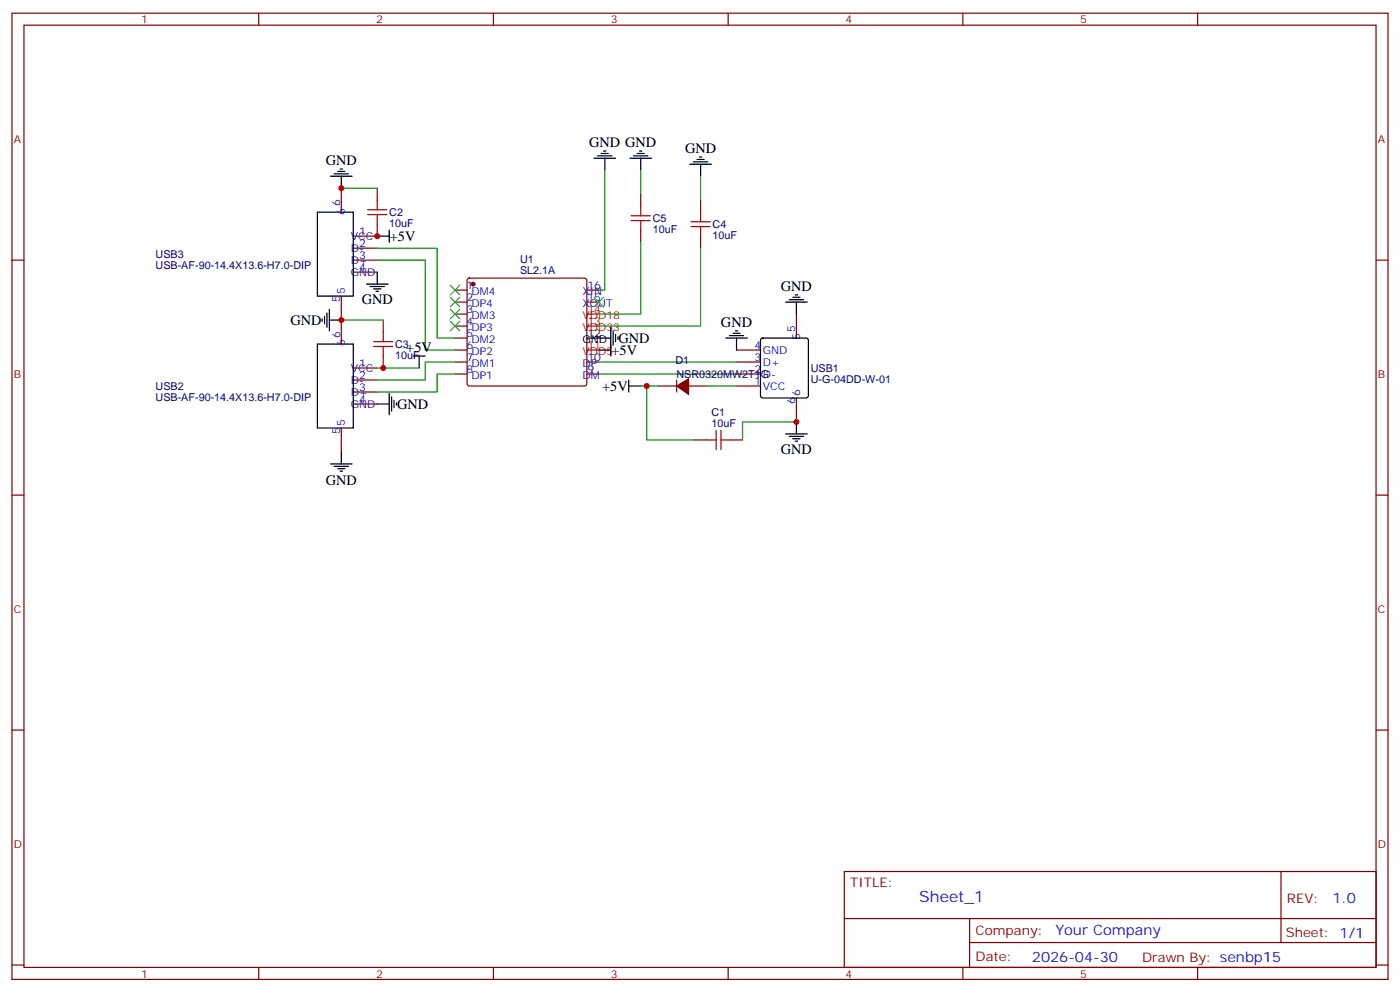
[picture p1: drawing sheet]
<svg xmlns="http://www.w3.org/2000/svg" width="412mm" height="292mm" viewBox="0 0 412 292" stroke-linecap="round" stroke-linejoin="round" font-family="sans-serif">
<g fill="none" stroke="#870000" stroke-width=".35">
<path d="M3.5 3.9h405.4v284.3h-405.4zM7.1 7.4h398.2v277.3h-398.2zM76.2 3.9v3.5M145.3 3.9v3.5M214.5 3.9v3.5M283.6 3.9v3.5M352.8 3.9v3.5M100.5 55.4v7M111.1 55.4v3.5M188.7 57.2v3.5M206.4 58.9v3.5M3.5 76.6h3.6"/>
<path d="M104.1 76.6h7M104.1 73h7M111.1 66v3.5h-7M188.7 67.7v3.6M206.4 69.5v3.5M405.3 76.6h3.6M100.5 87.1v14.1M104.1 80.1h7M112.9 94.2v3.5M134.1 85.4h3.5M134.1 88.9h3.5M134.1 92.4h3.5"/>
<path d="M134.1 96h3.5M134.1 99.5h3.5M137.8 82.1l.5-.3h33.9l.5 .3 .2 .4v30.4l-.3 .5-.4 .2h-33.9l-.5-.2-.2-.5v-30.4zM172.9 85.4h3.5M172.9 88.9h3.5M234.6 92.4v7.1M104.1 108.3h7M104.1 111.8h7M104.1 115.4h7M104.1 118.9h7M112.9 104.8v3.5M134.1 103h3.5"/>
<path d="M134.1 106.5h3.5M134.1 110.1h3.5M172.9 106.5h3.5M172.9 110.1h3.5M194 113.6h5.3M199.3 111.8v3.6M202.8 113.6h5.3M217 103h7M217 106.5h7M217 110.1h7M217 113.6h7M234.6 117.1v7.1"/>
<path d="M100.5 125.9v7.1M204.6 129.5h3.5M215.2 129.5h3.5M3.5 145.7h3.6M405.3 145.7h3.6M3.5 214.8h3.6M405.3 214.8h3.6M248.7 256.5h156.6v28.2h-156.6zM377.3 256.5v20.9M248.7 270.3h156.5M285.6 277.4h119.6M285.6 270.3v14.1"/>
<path d="M3.5 284h3.6M76.2 284.7v3.5M145.3 284.7v3.5M214.5 284.7v3.5M283.6 284.7v3.5M352.8 284.7v3.5M405.3 284h3.6"/>
</g>
<g fill="none" stroke="#000" stroke-width=".35">
<path d="M97.4 51.9h6.3M98.4 51.2h4.3M99.5 50.4h2.1M100.2 49.7h.7M100.5 51.9v3.5M175 46.6h6.3M176 45.9h4.3M177.1 45.2h2.1M177.8 44.4h.7M178.2 46.6v3.5M185.6 46.6h6.3M186.6 45.9h4.3"/>
<path d="M187.7 45.2h2.1M188.4 44.4h.7M188.7 46.6v3.5M203.2 48.3h6.3M204.3 47.6h4.2M205.3 46.9h2.1M206 46.2h.7M206.4 48.3v3.6M93.5 62.4h10.6v24.7h-10.6zM111.1 69.5h3.6M114.7 67.7v3.6M94.9 93.8v.7"/>
<path d="M95.6 93.1v2.1M96.3 92.1v4.2M97 94.2h3.5M97 91v6.4M107.9 83.6h6.4M109 84.3h4.2M110.1 85h2.1M110.8 85.7h.7M111.1 80.1v3.5M172.9 99.5h7M179.9 96.3v8.5M180.6 97.4v4.2"/>
<path d="M181.3 98.4v2.1M182 99.1v.7M213.8 99.5h6.3M214.8 98.8h4.3M215.9 98.1h2.1M216.6 97.4h.7M217 99.5v3.5M224.2 99.7l.5-.2h12.7l.5 .2 .2 .5v16.2l-.2 .5-.5 .2h-12.7l-.5-.2-.2-.5v-16.2zM231.4 88.9h6.4M232.5 88.2h4.2M233.5 87.5h2.2M234.2 86.8h.7"/>
<path d="M234.6 88.9v3.5M93.5 101.2h10.6v24.7h-10.6zM111.1 118.9h3.6M114.7 115.7v6.4M115.4 116.8v4.2M116.1 117.8v2.1M116.8 118.5v.7M121.7 104.8h3.5M123.5 104.8v3.5M176.4 103h3.5M185.2 113.6h3.5M185.2 111.8v3.6"/>
<path d="M97.4 136.5h6.3M98.4 137.2h4.3M99.5 137.9h2.1M100.2 138.6h.7M100.5 133v3.5M231.4 127.7h6.4M232.5 128.4h4.2M233.5 129.1h2.2M234.2 129.8h.7M234.6 124.2v3.5"/>
</g>
<g fill="#870000" stroke="#870000" stroke-width=".35">
<path d="M199.3 113.6l3.5-2.1v4.6z"/>
<circle cx="139.3" cy="83.6" r=".53"/>
</g>
<path d="M172.9 96h3.5M172.9 92.4h3.5M172.9 103h3.5" fill="none" stroke="#f00" stroke-width=".35"/>
<g fill="none" stroke="#008700" stroke-width=".35">
<path d="M100.5 55.4h10.6M178.2 50.1v35.3h-1.8M188.7 50.1v7.1M206.4 51.9v7M111.1 73h17.7v26.5h5.3M111.1 76.6h14.1v26.4h8.9M188.7 71.3v21.1h-12.3M206.4 73v23h-30M100.5 94.2h12.4M111.1 108.3h12.4M134.1 106.5h-8.9v5.3h-14.1M134.1 110.1h-5.3v5.3h-17.7"/>
<path d="M176.4 106.5h40.6M176.4 110.1h40.6M188.7 113.6h5.3M190.5 113.6v15.9h14.1M208.1 113.6h8.9M234.6 124.2h-15.9v5.3"/>
</g>
<g fill="none" stroke="#a10000" stroke-width=".35">
<path d="M111.1 58.9v2.8M108.3 63.1h5.6M108.3 61.7h5.6M111.1 63.1v2.9M185.9 64.9h5.7M185.9 63.5h5.7M188.7 60.7v2.8M188.7 64.9v2.8M203.6 66.7h5.6M203.6 65.3h5.6M206.4 62.4v2.9M206.4 66.7v2.8"/>
<path d="M112.9 97.7v2.8M110.1 102h5.6M110.1 100.5h5.6M112.9 102v2.8M208.1 129.5h2.9M211 126.6v5.7M212.4 129.5h2.8M212.4 126.6v5.7"/>
</g>
<path d="M132.6 84l2.9 2.8M132.6 87.5l2.9 2.8M132.6 91l2.9 2.8M132.6 94.5l2.9 2.9M135.5 84l-2.9 2.8M135.5 87.5l-2.9 2.8M135.5 91l-2.9 2.8M135.5 94.5l-2.9 2.9M175 87.5l2.8 2.8M177.8 87.5l-2.8 2.8" fill="none" stroke="#3c3" stroke-width=".35"/>
<g fill="#c00">
<circle cx="100.5" cy="94.2" r=".88"/>
<circle cx="234.6" cy="124.2" r=".88"/>
<circle cx="190.5" cy="113.6" r=".88"/>
<circle cx="100.5" cy="55.4" r=".88"/>
<circle cx="111.1" cy="69.5" r=".88"/>
<circle cx="112.9" cy="108.3" r=".88"/>
</g>
<text font-size="4.6" fill="#00f" x="270.8" y="265.5">Sheet_1</text>
<g font-size="4.2">
<text x="173.6" y="43.4">GND GND</text>
<text x="201.8" y="45.1">GND</text>
<text x="96" y="48.6">GND</text>
<text x="114.8" y="70.9">+5V</text>
<text x="106.5" y="89.6">GND</text>
<text x="230" y="85.7">GND</text>
<text x="85.5" y="95.6">GND</text>
<text x="182.2" y="100.9">GND</text>
<text x="212.4" y="96.3">GND</text>
<text x="119.7" y="103.7">+5V</text>
<text x="180.1" y="104.4">+5V</text>
<text x="177.4" y="115">+5V</text>
<text x="116.9" y="120.3">GND</text>
<text x="230" y="133.7">GND</text>
<text x="96" y="142.6">GND</text>
</g>
<g font-size="4.2" fill="#00f">
<text x="392.5" y="265.7">1.0</text>
<text x="310.9" y="275.3">Your Company</text>
<text x="304" y="283.1">2026-04-30</text>
</g>
<g font-size="3.9" fill="#800">
<text x="250.5" y="261.1">TITLE:</text>
<text x="379.1" y="265.7">REV:</text>
<text x="287.4" y="275.3">Company:</text>
<text x="378.7" y="275.9">Sheet: 1/1</text>
<text x="287.4" y="282.9">Date:</text>
<text x="336.4" y="283">Drawn By: senbp15</text>
</g>
<g font-size="3.2" fill="#800">
<text x="41.6" y="6.9">1</text>
<text x="110.8" y="6.9">2</text>
<text x="179.9" y="6.9">3</text>
<text x="249.1" y="6.9">4</text>
<text x="318.2" y="6.9">5</text>
<text x="4.1" y="42">A</text>
<text x="405.9" y="42">A</text>
<text x="4.1" y="111.1">B</text>
<text x="405.9" y="111.1">B</text>
<text x="4.1" y="180.3">C</text>
<text x="405.9" y="180.3">C</text>
<text x="4.1" y="249.4">D</text>
<text x="405.9" y="249.4">D</text>
<text x="41.6" y="287.7">1</text>
<text x="110.8" y="287.7">2</text>
<text x="179.9" y="287.7">3</text>
<text x="249.1" y="287.7">4</text>
<text x="318.2" y="287.7">5</text>
</g>
<g font-size="3.2" fill="#00f">
<text x="100.2" y="60.7" transform="rotate(-90 100.2 60.7)">6</text>
<text x="101.6" y="63.1" transform="rotate(-90 101.6 63.1)">6</text>
<text x="103.4" y="70.6">VCC</text>
<text x="105.8" y="69.1">1</text>
<text x="103.4" y="74.1">D-</text>
<text x="103.4" y="77.6">D+</text>
<text x="105.8" y="72.7">2</text>
<text x="105.8" y="76.2">3</text>
<text x="103.4" y="81.1">GND</text>
<text x="105.8" y="79.7">4</text>
<text x="100.2" y="88.9" transform="rotate(-90 100.2 88.9)">5</text>
<text x="101.6" y="86.4" transform="rotate(-90 101.6 86.4)">5</text>
<text x="137.4" y="85">1</text>
<text x="137.4" y="88.5">2</text>
<text x="138.9" y="86.8">DM4</text>
<text x="171.6" y="86.8">XIN</text>
<text x="173" y="88.5">15</text>
<text x="173" y="85">16</text>
<text x="137.4" y="92.1">3</text>
<text x="137.4" y="95.6">4</text>
<text x="138.9" y="90.3">DP4</text>
<text x="138.9" y="93.8">DM3</text>
<text x="171.6" y="90.3">XOUT</text>
<text x="100.2" y="99.5" transform="rotate(-90 100.2 99.5)">6</text>
<text x="101.6" y="102" transform="rotate(-90 101.6 102)">6</text>
<text x="137.4" y="99.1">5</text>
<text x="138.9" y="97.4">DP3</text>
<text x="138.9" y="100.9">DM2</text>
<text x="234.2" y="97.7" transform="rotate(-90 234.2 97.7)">5</text>
<text x="235.7" y="100.2" transform="rotate(-90 235.7 100.2)">5</text>
<text x="105.8" y="107.9">1</text>
<text x="137.4" y="102.7">6</text>
<text x="137.4" y="106.2">7</text>
<text x="138.9" y="104.4">DP2</text>
<text x="138.9" y="107.9">DM1</text>
<text x="171.6" y="107.9">DP</text>
<text x="173" y="106.2">10</text>
<text x="222.2" y="102.7">4</text>
<text x="222.2" y="106.2">3</text>
<text x="224.7" y="104.1">GND</text>
<text x="224.7" y="107.6">D+</text>
<text x="103.4" y="109.4">VCC</text>
<text x="103.4" y="112.9">D-</text>
<text x="105.8" y="111.5">2</text>
<text x="137.4" y="109.7">8</text>
<text x="138.9" y="111.5">DP1</text>
<text x="171.6" y="111.5">DM</text>
<text x="173" y="109.7">9</text>
<text x="222.2" y="109.7">2</text>
<text x="222.2" y="113.2">1</text>
<text x="224.7" y="111.1">D-</text>
<text x="103.4" y="116.4">D+</text>
<text x="103.4" y="119.9">GND</text>
<text x="105.8" y="115">3</text>
<text x="105.8" y="118.5">4</text>
<text x="224.7" y="114.7">VCC</text>
<text x="234.2" y="118.9" transform="rotate(-90 234.2 118.9)">6</text>
<text x="235.7" y="116.4" transform="rotate(-90 235.7 116.4)">6</text>
<text x="101.6" y="125.2" transform="rotate(-90 101.6 125.2)">5</text>
<text x="100.2" y="127.7" transform="rotate(-90 100.2 127.7)">5</text>
</g>
<g font-size="3.2" fill="#000080">
<text x="114.7" y="63.6">C2</text>
<text x="192.3" y="65.4">C5</text>
<text x="114.7" y="66.7">10uF</text>
<text x="192.3" y="68.5">10uF</text>
<text x="209.9" y="70.3">10uF</text>
<text x="209.9" y="67.1">C4</text>
<text x="45.8" y="75.9">USB3</text>
<text x="153.2" y="77.4">U1</text>
<text x="45.8" y="79.1">USB-AF-90-14.4X13.6-H7.0-DIP</text>
<text x="153.2" y="80.6">SL2.1A</text>
<text x="116.4" y="105.5">10uF</text>
<text x="116.4" y="102.4">C3</text>
<text x="199" y="107.2">D1</text>
<text x="199.2" y="111.2">NSR0320MW2T1G</text>
<text x="238.8" y="112.6">U-G-04DD-W-01</text>
<text x="238.8" y="109.4">USB1</text>
<text x="45.8" y="117.9">USB-AF-90-14.4X13.6-H7.0-DIP</text>
<text x="45.8" y="114.7">USB2</text>
<text x="209.6" y="125.6">10uF</text>
<text x="209.6" y="122.4">C1</text>
</g>
<g font-size="3.2" fill="#f00">
<text x="171.6" y="93.8">VDD18</text>
<text x="173" y="95.6">13</text>
<text x="173" y="92.1">14</text>
<text x="171.6" y="97.4">VDD33</text>
<text x="171.6" y="104.4">VDD5</text>
<text x="173" y="102.7">11</text>
</g>
<g font-size="3.2">
<text x="171.6" y="100.9">GND</text>
<text x="173" y="99.1">12</text>
</g>
</svg>
